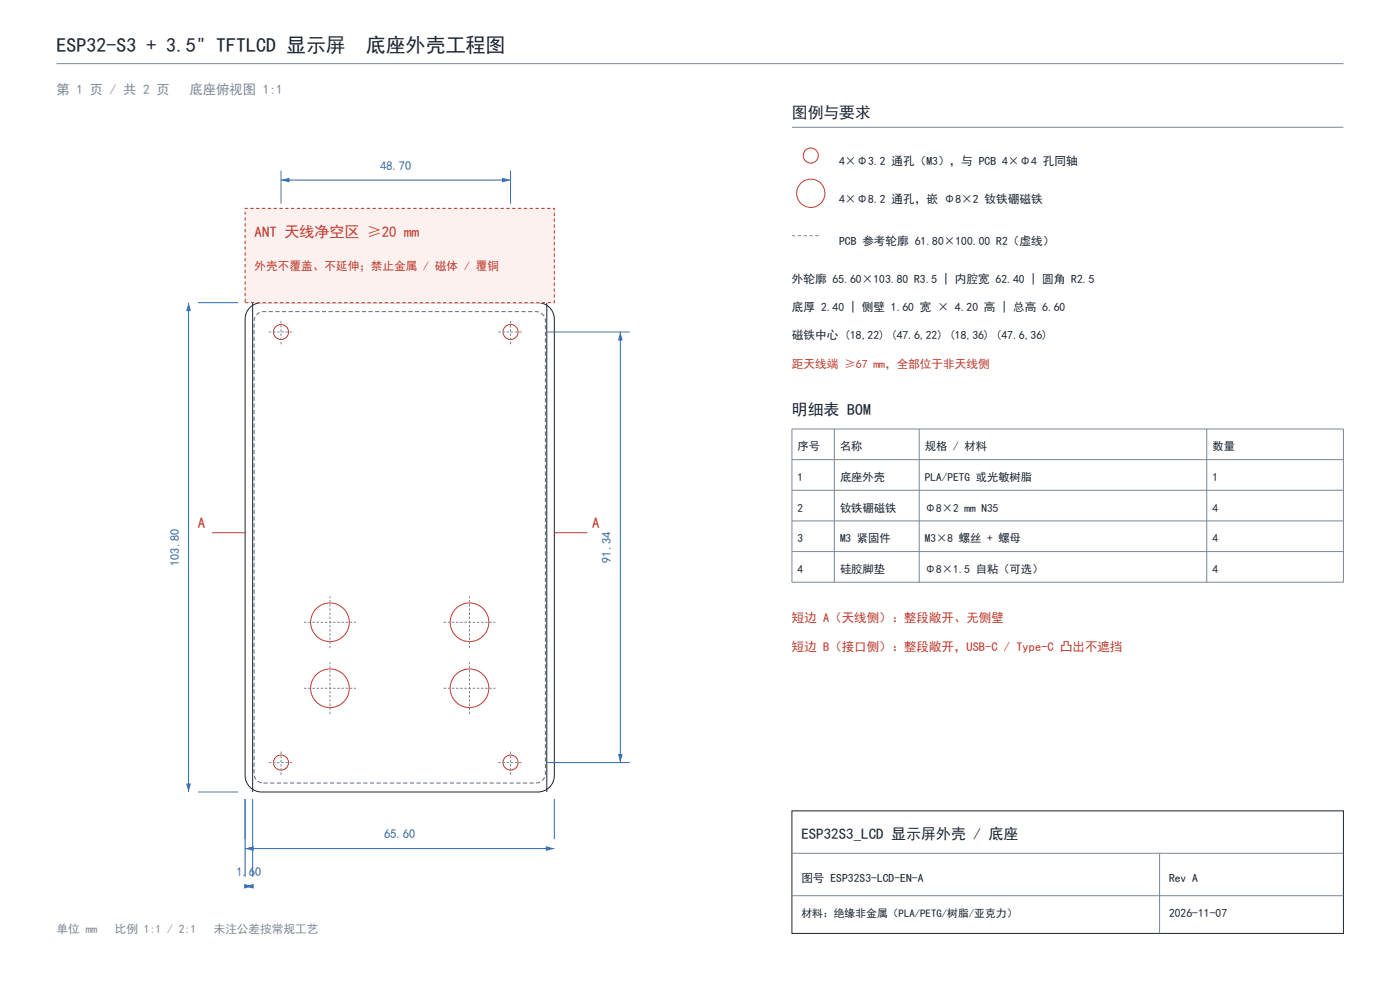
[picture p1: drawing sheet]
<svg xmlns="http://www.w3.org/2000/svg" width="297mm" height="210mm" viewBox="0 0 297 210" stroke-linecap="round" stroke-linejoin="round" font-family="sans-serif">
<path d="M12 13.5h273" fill="none" stroke="#7b8794" stroke-width=".21"/>
<path d="M53 65.2a3.5 3.5 0 0 1 2.5-1h58.6a3.5 3.5 0 0 1 3.5 3.5v96.8a3.5 3.5 0 0 1-3.5 3.5h-58.6a3.5 3.5 0 0 1-3.5-3.5v-96.8a3.5 3.5 0 0 1 1-2.5zM53.6 64.2v103.8M116 64.2v103.8" fill="none" stroke="#1b2430" stroke-width=".21"/>
<path d="M54.5 66.7l.9-.5 .5-.1h57.8a2 2 0 0 1 2 2v96a2 2 0 0 1-2 2h-57.8a2 2 0 0 1-2-2v-96l.1-.5z" fill="none" stroke="#5a6b7b" stroke-width=".21" stroke-dasharray=".9 .5" stroke-linecap="butt"/>
<g fill="none" stroke="#c0392b" stroke-width=".21">
<circle cx="59.6" cy="70.4" r="1.6"/>
<circle cx="108.3" cy="70.4" r="1.6"/>
<circle cx="70" cy="132" r="4.1"/>
<circle cx="99.6" cy="132" r="4.1"/>
<circle cx="70" cy="146" r="4.1"/>
<circle cx="99.6" cy="146" r="4.1"/>
<circle cx="59.6" cy="161.8" r="1.6"/>
<circle cx="108.3" cy="161.8" r="1.6"/>
</g>
<g fill="none" stroke="#7b8794" stroke-width=".21" stroke-dasharray=".5 .4" stroke-linecap="butt">
<path d="M57 70.4h5.2M59.6 73v-5.2M105.7 70.4h5.2M108.3 73v-5.2M64.5 132h11M70 137.5v-11M94.1 132h11M99.6 137.5v-11M64.5 146h11M70 151.5v-11M94.1 146h11M99.6 151.5v-11"/>
<path d="M57 161.8h5.2M59.6 164.4v-5.2M105.7 161.8h5.2M108.3 164.4v-5.2"/>
</g>
<path d="M52 44.2h65.6v20h-65.6z" fill-rule="evenodd" fill="#fdf1ef"/>
<path d="M52 44.2h65.6v20h-65.6z" fill="none" stroke="#c0392b" stroke-width=".21" stroke-dasharray=".7 .5" stroke-linecap="butt"/>
<path d="M45 113h7M117.6 113h7" fill="none" stroke="#c0392b" stroke-width=".21"/>
<path d="M52 180h65.6M52 169.5v8.5M117.6 169.5v8.5" fill="none" stroke="#2f6db3" stroke-width=".21"/>
<g fill="#2f6db3">
<path d="M52 180l1.8-.5v1z"/>
<path d="M115.8 179.5l1.8 .5-1.8 .5z"/>
</g>
<path d="M40 64.2v103.8M42 64.2h8.5M42 168h8.5" fill="none" stroke="#2f6db3" stroke-width=".21"/>
<g fill="#2f6db3">
<path d="M39.5 166.2h1l-.5 1.8z"/>
<path d="M40 64.2l.5 1.8h-1z"/>
</g>
<path d="M59.6 38.2h48.7M59.6 36.2v7M108.3 36.2v7" fill="none" stroke="#2f6db3" stroke-width=".21"/>
<g fill="#2f6db3">
<path d="M59.6 38.2l1.8-.5v1z"/>
<path d="M106.5 37.7l1.8 .5-1.8 .5z"/>
</g>
<path d="M116.1 70.4h17.5M131.6 70.4v91.4M116.1 161.8h17.5" fill="none" stroke="#2f6db3" stroke-width=".21"/>
<g fill="#2f6db3">
<path d="M131.1 160h1l-.5 1.8z"/>
<path d="M131.6 70.4l.5 1.8h-1z"/>
</g>
<path d="M52 169.5v16.5M53.6 169.5v16.5M52 188h1.6" fill="none" stroke="#2f6db3" stroke-width=".21"/>
<g fill="#2f6db3">
<path d="M52 188l1.8-.5v1z"/>
<path d="M51.8 187.5l1.8 .5-1.8 .5z"/>
</g>
<path d="M168 27h117M168 91h117v32.5h-117zM168 97.5h117M177 91v32.5M195 91v32.5M256 91v32.5M168 104h117M168 110.5h117M168 117h117M168 190h117M168 181h117M246 181v17" fill="none" stroke="#7b8794" stroke-width=".21"/>
<g fill="none" stroke="#c0392b" stroke-width=".21">
<circle cx="172" cy="33" r="1.6"/>
<circle cx="172" cy="41" r="3"/>
</g>
<path d="M168 50h6" fill="none" stroke="#7b8794" stroke-width=".21" stroke-dasharray=".7 .5" stroke-linecap="butt"/>
<path d="M168 172h117v26h-117z" fill="none" stroke="#1b2430" stroke-width=".21"/>
<g font-size="4.2" fill="#1b2430">
<text x="12" y="11">ESP32-S3 + 3.5&quot; TFTLCD 显示屏</text>
<text x="77.6" y="11">底座外壳工程图</text>
</g>
<g font-size="3.4" fill="#1b2430">
<text x="168" y="25">图例与要求</text>
<text x="168" y="88">明细表 BOM</text>
</g>
<g font-size="3.2" fill="#c0392b">
<text x="54" y="50.2">ANT 天线净空区 ≥20 mm</text>
<text x="42" y="112">A</text>
<text x="125.6" y="112">A</text>
</g>
<text font-size="3.2" fill="#1b2430" x="170" y="178">ESP32S3_LCD 显示屏外壳 / 底座</text>
<g font-size="2.8" fill="#7b8794">
<text x="12" y="20">第 1 页 / 共 2 页</text>
<text x="40.2" y="20">底座俯视图 1:1</text>
</g>
<g font-size="2.6" fill="#2f6db3">
<text x="80.7" y="36">48.70</text>
<text x="129.6" y="119.4" transform="rotate(-90 129.6 119.4)">91.34</text>
<text x="38" y="120.1" transform="rotate(-90 38 120.1)">103.80</text>
<text x="81.5" y="177.8">65.60</text>
<text x="50.2" y="185.8">1.60</text>
</g>
<g font-size="2.6" fill="#c0392b">
<text x="168" y="132">短边 A（天线侧）：整段敞开、无侧壁</text>
<text x="168" y="138">短边 B（接口侧）：整段敞开，USB-C / Type-C 凸出不遮挡</text>
</g>
<g font-size="2.5" fill="#1b2430">
<text x="178" y="35">4×Φ3.2 通孔（M3），与 PCB 4×Φ4 孔同轴</text>
<text x="178" y="43">4×Φ8.2 通孔，嵌 Φ8×2 钕铁硼磁铁</text>
<text x="178" y="52">PCB 参考轮廓 61.80×100.00 R2（虚线）</text>
<text x="168" y="60">外轮廓 65.60×103.80 R3.5 | 内腔宽 62.40 | 圆角 R2.5</text>
<text x="168" y="66">底厚 2.40 | 侧壁 1.60 宽 × 4.20 高 | 总高 6.60</text>
<text x="168" y="72">磁铁中心 (18,22) (47.6,22) (18,36) (47.6,36)</text>
<text x="170" y="187">图号 ESP32S3-LCD-EN-A</text>
<text x="248" y="187">Rev A</text>
<text x="248" y="194.5">2026-11-07</text>
</g>
<g font-size="2.5" fill="#c0392b">
<text x="54" y="57.2">外壳不覆盖、不延伸；禁止金属 / 磁体 / 覆铜</text>
<text x="168" y="78">距天线端 ≥67 mm，全部位于非天线侧</text>
</g>
<g font-size="2.5" fill="#7b8794">
<text x="12" y="198">单位 mm</text>
<text x="24.3" y="198">比例 1:1 / 2:1</text>
<text x="45.3" y="198">未注公差按常规工艺</text>
</g>
<g font-size="2.4" fill="#1b2430">
<text x="169.2" y="95.5">序号</text>
<text x="178.2" y="95.5">名称</text>
<text x="196.2" y="95.5">规格 / 材料</text>
<text x="257.2" y="95.5">数量</text>
<text x="169.2" y="102">1</text>
<text x="178.2" y="102">底座外壳</text>
<text x="196.2" y="102">PLA/PETG 或光敏树脂</text>
<text x="257.2" y="102">1</text>
<text x="169.2" y="108.5">2</text>
<text x="178.2" y="108.5">钕铁硼磁铁</text>
<text x="196.2" y="108.5">Φ8×2 mm N35</text>
<text x="257.2" y="108.5">4</text>
<text x="169.2" y="115">3</text>
<text x="178.2" y="115">M3 紧固件</text>
<text x="196.2" y="115">M3×8 螺丝 + 螺母</text>
<text x="257.2" y="115">4</text>
<text x="169.2" y="121.5">4</text>
<text x="178.2" y="121.5">硅胶脚垫</text>
<text x="196.2" y="121.5">Φ8×1.5 自粘（可选）</text>
<text x="257.2" y="121.5">4</text>
</g>
<text font-size="2.3" fill="#1b2430" x="170" y="194.5">材料：绝缘非金属（PLA/PETG/树脂/亚克力）</text>
</svg>
